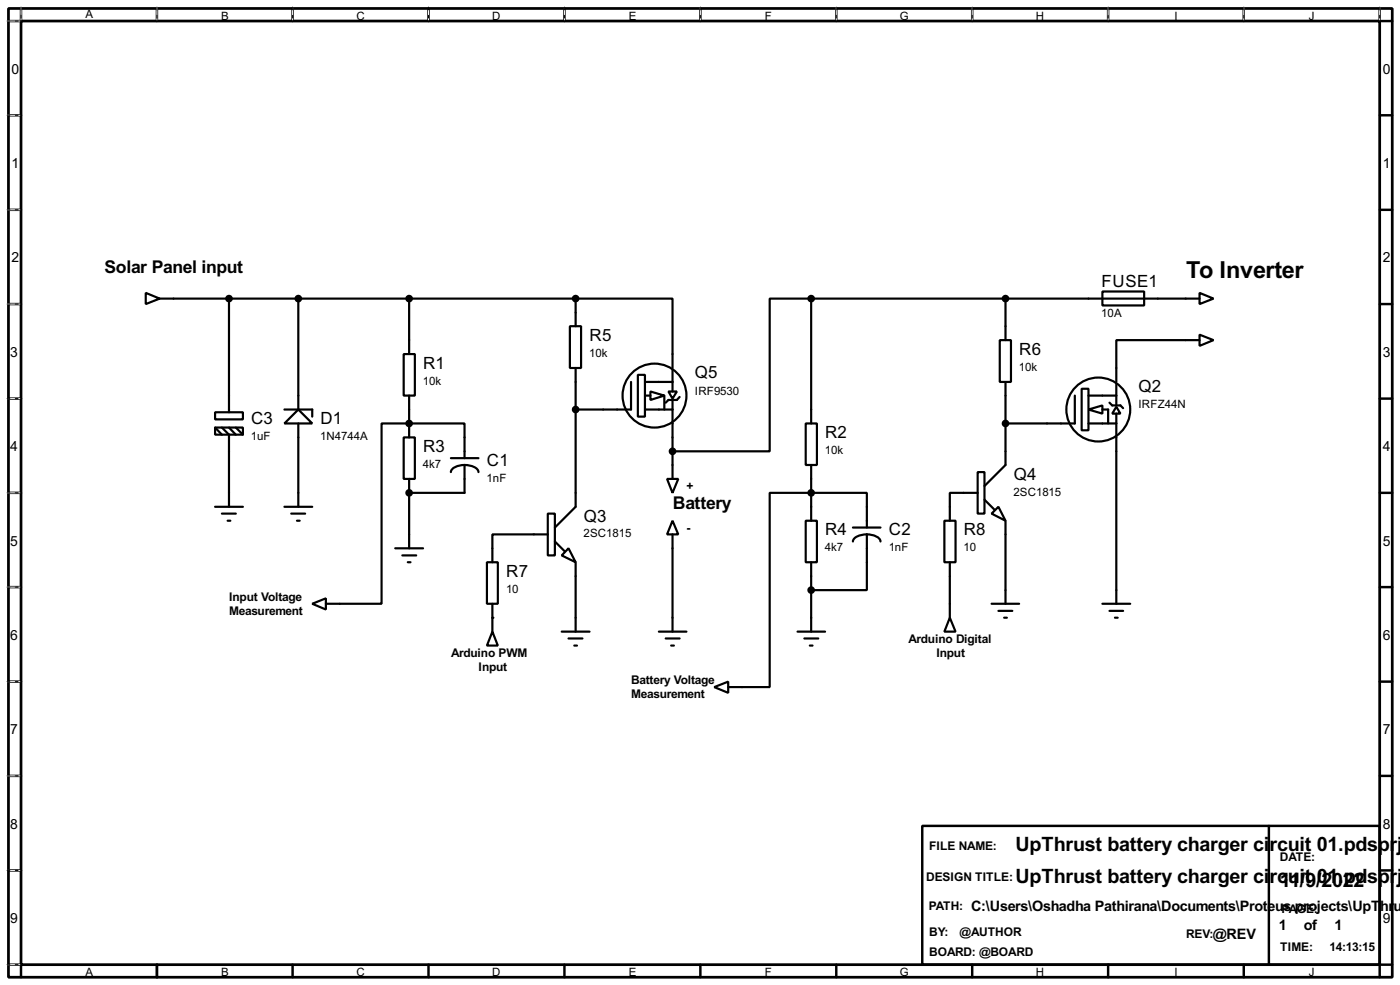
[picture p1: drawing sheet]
<svg xmlns="http://www.w3.org/2000/svg" width="256mm" height="180mm" viewBox="0 0 256 180" stroke-linecap="round" stroke-linejoin="round" font-family="sans-serif">
<path d="M1.6 1.6h253.5v177.3h-253.5zM3.9 3.9h248.9v172.7h-248.9z" fill="none" stroke="#000" stroke-width=".5"/>
<g fill="none" stroke="#000" stroke-width=".45">
<path d="M3.9 1.6v2.3h-2.3M28.8 1.6v2.3M53.6 1.6v2.3M78.5 1.6v2.3M103.4 1.6v2.3M128.3 1.6v2.3M153.2 1.6v2.3M178.1 1.6v2.3M203 1.6v2.3M227.9 1.6v2.3M252.8 1.6v2.3h2.3M1.6 21.1h2.3"/>
<path d="M1.6 38.4h2.3M252.8 21.1h2.3M252.8 38.4h2.3M1.6 55.7h2.3M252.8 55.7h2.3M1.6 73h2.3M252.8 73h2.3M1.6 90.2h2.3M252.8 90.2h2.3M1.6 107.5h2.3M252.8 107.5h2.3M1.6 124.8h2.3"/>
<path d="M252.8 124.8h2.3M1.6 142h2.3M1.6 159.3h2.3M169 151.2h83.8v25.4h-83.8zM232.5 151.2v25.4M252.8 142h2.3M252.8 159.3h2.3M1.6 176.6h2.3v2.3M28.8 176.6v2.3M53.6 176.6v2.3M78.5 176.6v2.3M103.4 176.6v2.3"/>
<path d="M128.3 176.6v2.3M153.2 176.6v2.3M178.1 176.6v2.3M203 176.6v2.3M227.9 176.6v2.3M255.1 176.6h-2.3v2.3"/>
</g>
<g fill="none" stroke="#fff" stroke-width=".18">
<path d="M1.3 3.9h2.3M3.9 1.3v2.3M28.8 1.3v2.3M53.6 1.3v2.3M78.5 1.3v2.3M103.4 1.3v2.3M128.3 1.3v2.3M153.2 1.3v2.3M178.1 1.3v2.3M203 1.3v2.3M227.9 1.3v2.3M252.8 1.3v2.3"/>
<path d="M1.3 21.1h2.3M1.3 38.4h2.3M1.3 55.7h2.3M1.3 73h2.3M1.3 90.2h2.3M1.3 107.5h2.3M1.3 124.8h2.3M1.3 142h2.3M1.3 159.3h2.3M1.3 176.6h2.3"/>
</g>
<g fill="none" stroke="#000" stroke-width=".18" stroke-dasharray=".5 1">
<path d="M1.3 3.9h2.3M3.9 1.3v2.3M28.8 1.3v2.3M53.6 1.3v2.3M78.5 1.3v2.3M103.4 1.3v2.3M128.3 1.3v2.3M153.2 1.3v2.3M178.1 1.3v2.3M203 1.3v2.3M227.9 1.3v2.3M252.8 1.3v2.3"/>
<path d="M1.3 21.1h2.3M1.3 38.4h2.3M1.3 55.7h2.3M1.3 73h2.3M1.3 90.2h2.3M1.3 107.5h2.3M1.3 124.8h2.3M1.3 142h2.3M1.3 159.3h2.3M1.3 176.6h2.3"/>
</g>
<g fill="none" stroke="#000" stroke-width=".4">
<path d="M26.7 53.6l2.6 1.1-2.6 1zM29.3 54.7h76.2M42 54.7v20.8M54.7 54.7v20.3M75 54.7v10.1M104.4 59.7h2.1v7.7h-2.1zM105.5 54.7h17.7v12.7M105.5 54.7v5M148.6 54.7h-7.6v27.9h-17.8M148.6 54.7h71.2M148.6 54.7v22.8M184.2 54.7v7.6"/>
<path d="M202 53.4h7.6v2.5h-7.6zM219.8 53.6l2.5 1.1-2.5 1zM39.4 75.5h5.1v1.3h-5.1zM39.4 78.3h5.1v1.3h-5.1zM39.4 78.3l1.3 1.3M40.7 78.3l1.3 1.3v13.2M42 78.3l1.2 1.3M43.2 78.3l1.3 1.3M52.1 75h5.1v1.3M54.7 75l2.5 2.5h-5.1zM54.7 77.5v15.3M74 64.8h2v7.6h-2z"/>
<path d="M75 72.4v7.7M105.5 67.4v25.4l-3.8 3.8M115.6 69.9v5.1h-10.1M116.9 68.6h1.3v7.7h-1.3zM118.2 75h5M118.2 72.4h1M118.2 69.9h5M119.2 71.7l2.5 .7-2.5 .8zM121.7 72.4v2.6M122.5 71.7h1.5l-.8 1.3zM123.2 67.6v4.1M123.2 73.2v14.5"/>
<path d="M124.5 72.7l-.5 .5h-1.5l-.5 .5M147.6 77.5h2.1v7.6h-2.1zM183.2 62.3h2v7.6h-2zM184.2 69.9v15.2l-3.8 3.9M196.9 72.4v5.1h-12.7M198.2 71.2h1.2v7.6h-1.2zM199.4 75l2.6-.8v1.5zM199.4 77.5h5.1M199.4 72.4h5.1M202 75h1v2.5M203.3 73.7l.5 .5h1.5l.5 .5M204.5 74.5l.8 1.2h-1.5z"/>
<path d="M204.5 70.2v4M204.5 75.7v34.8M219.8 61.3l2.5 1-2.5 1zM219.8 62.3h-15.3v7.6M39.4 92.8h5.1M40.7 94h2.5M41.7 95.3h.5M52.1 92.8h5.1M53.4 94h2.5M54.4 95.3h.5M74 80.1h2v7.6h-2zM75 87.7v12.7"/>
<path d="M82.6 83.9h5.1M85.1 83.9v-6.4h-15.2v33h-10.2M85.1 85.1a2.33 2.33 0 0 1 2.6 1.3M85.1 85.1a2.29 2.29 0 0 0-2.5 1.3M85.1 85.1v5.1h-10.1M100.4 94h1.3v7.7h-1.3zM100.4 97.8h-10.2v5.1M101.7 99.1l1.7 1.8M122.2 87.7h2.1l-1.1 2.5zM123.2 95.3l1.1 2.5h-2.1zM123.2 97.8v17.8M147.6 95.3h2.1v7.6h-2.1z"/>
<path d="M148.6 85.1v10.2M156.3 96.6h5M158.8 96.6v-6.4h-17.8v35.6h-7.6M158.8 97.8v10.2h-10.2M158.8 97.8a2.29 2.29 0 0 1 2.5 1.3M158.8 97.8a2.33 2.33 0 0 0-2.5 1.3M173 95.3h2.1v7.6h-2.1zM179.1 86.4h1.3v7.6h-1.3zM179.1 90.2h-5.1v5.1M180.4 91.5l1.8 1.8M182.9 92.8l1.3 2.5-2.5-1.3zM184.2 95.3v15.2"/>
<path d="M57.2 110.5l2.5-1v2.1zM72.4 100.4h5.1M73.7 101.7h2.6M74.7 102.9h.5M89.2 102.9h2v7.6h-2zM90.2 115.6l1 2.6h-2zM90.2 110.5v5.1M102.9 115.6h5.1M104.2 100.4l1.3 2.5-2.6-1.2zM104.2 116.9h2.5M105.2 118.2h.5M105.5 102.9v12.7"/>
<path d="M120.7 115.6h5.1M122 116.9h2.5M123 118.2h.5M146.1 115.6h5.1M147.4 116.9h2.5M148.4 118.2h.5M148.6 102.9v12.7M174 113.1l1.1 2.5h-2.1zM174 102.9v10.2M181.7 110.5h5M182.9 111.8h2.6M184 113.1h.5"/>
<path d="M202 110.5h5.1M203.3 111.8h2.5M204.3 113.1h.5M130.9 125.8l2.5-1v2z"/>
<circle cx="119.9" cy="72.4" r="5.9"/>
<circle cx="201.2" cy="75" r="5.9"/>
</g>
<g fill="#000">
<circle cx="75" cy="77.5" r=".2"/>
<circle cx="75" cy="90.2" r=".2"/>
<circle cx="90.2" cy="113.1" r=".2"/>
</g>
<g fill="#000" stroke="#000" stroke-width=".4">
<circle cx="41.9" cy="54.7" r=".5"/>
<circle cx="54.6" cy="54.7" r=".5"/>
<circle cx="74.9" cy="54.7" r=".5"/>
<circle cx="105.4" cy="54.7" r=".5"/>
<circle cx="148.6" cy="54.7" r=".5"/>
<circle cx="184.2" cy="54.7" r=".5"/>
<circle cx="74.9" cy="77.5" r=".5"/>
<circle cx="105.4" cy="75" r=".5"/>
<circle cx="184.2" cy="77.5" r=".5"/>
<circle cx="74.9" cy="90.2" r=".5"/>
<circle cx="123.2" cy="82.6" r=".5"/>
<circle cx="148.6" cy="90.2" r=".5"/>
<circle cx="148.6" cy="108" r=".5"/>
</g>
<text font-size="4.8" x="217.3" y="51">To Inverter</text>
<g font-size="4.1">
<text x="186" y="155.8">UpThrust battery charger ci</text>
<text x="232.6" y="155.8">rcuit 01.pdspr</text>
<text x="256" y="155.8">j</text>
<text x="186" y="161.7">UpThrust battery charger ci</text>
<text x="232.6" y="161.7">rc1uit</text>
<text x="246.2" y="161.7">pdspr</text>
<text x="256" y="161.7">j</text>
<text x="236.2" y="162.4">1/9/0210.22</text>
</g>
<g font-size="3.6">
<text x="19.2" y="50">Solar Panel input</text>
<text x="123.3" y="93.2">Battery</text>
</g>
<g font-size="3.5">
<text x="201.8" y="52.6">FUSE1</text>
<text x="108" y="62.4">R5</text>
<text x="186.7" y="64.9">R6</text>
<text x="77.5" y="67.5">R1</text>
<text x="127.3" y="69.3">Q5</text>
<text x="208.6" y="71.8">Q2</text>
<text x="46" y="77.6">C3</text>
<text x="58.7" y="77.6">D1</text>
<text x="77.5" y="82.8">R3</text>
<text x="151.2" y="80.2">R2</text>
<text x="89.2" y="85.3">C1</text>
<text x="185.7" y="87.8">Q4</text>
<text x="107" y="95.5">Q3</text>
<text x="151.2" y="98">R4</text>
<text x="162.9" y="98">C2</text>
<text x="176.6" y="98">R8</text>
<text x="92.8" y="105.6">R7</text>
</g>
<g font-size="3">
<text x="177.9" y="166.7">C:\Users\Oshadha Pathirana\Documents\Proteus projects\UpT</text>
<text x="252.9" y="166.7">hr</text>
<text x="255.3" y="166.7">u</text>
<text x="222.2" y="171.8">@REV</text>
<text x="234.3" y="170.3">1</text>
<text x="238.9" y="170.3">of</text>
<text x="244.5" y="170.3">1</text>
</g>
<g font-size="2.9">
<text x="2.1" y="13.5">0</text>
<text x="253.4" y="13.5">0</text>
<text x="2.1" y="30.7">1</text>
<text x="253.4" y="30.7">1</text>
<text x="2.1" y="48">2</text>
<text x="253.4" y="48">2</text>
<text x="1.9" y="65.3">3</text>
<text x="253.4" y="65.3">3</text>
<text x="1.9" y="82.5">4</text>
<text x="253.4" y="82.5">4</text>
<text x="1.9" y="99.9">5</text>
<text x="253.4" y="99.9">5</text>
<text x="1.9" y="117.1">6</text>
<text x="253.4" y="117.1">6</text>
<text x="1.9" y="134.4">7</text>
<text x="253.4" y="134.4">7</text>
<text x="1.9" y="151.7">8</text>
<text x="253.4" y="151.7">8</text>
<text x="1.9" y="168.9">9</text>
<text x="253.4" y="168.9">9</text>
</g>
<g font-size="2.5">
<text x="125.8" y="89.7">+</text>
<text x="125.8" y="97.4">-</text>
<text x="42" y="110.1">Input Voltage</text>
<text x="42" y="112.6">Measurement</text>
<text x="166.4" y="117.7">Arduino Digital</text>
<text x="82.6" y="120.2">Arduino PWM</text>
<text x="87.7" y="122.8">Input</text>
<text x="115.6" y="125.3">Battery Voltage</text>
<text x="171.5" y="120.2">Input</text>
<text x="115.6" y="127.8">Measurement</text>
<text x="170.2" y="155.6">FILE NAME:</text>
<text x="169.7" y="161.2">DESIGN TITLE:</text>
<text x="234.5" y="157.7">DATE:</text>
<text x="170.1" y="166.5">PATH:</text>
<text x="234.8" y="167.1">PAGE:</text>
<text x="170.2" y="171.4">BY:</text>
<text x="175.8" y="171.4">@AUTHOR</text>
<text x="217.3" y="171.6">REV:</text>
<text x="170.2" y="175">BOARD: @BOARD</text>
<text x="234.5" y="174.1">TIME:</text>
<text x="243.6" y="174.1">14:13:15</text>
</g>
<g font-size="2.4">
<text x="15.6" y="3.4">A</text>
<text x="40.5" y="3.6">B</text>
<text x="65.3" y="3.6">C</text>
<text x="90.2" y="3.6">D</text>
<text x="115.2" y="3.6">E</text>
<text x="140.1" y="3.6">F</text>
<text x="164.8" y="3.6">G</text>
<text x="189.8" y="3.6">H</text>
<text x="215.1" y="3.6">I</text>
<text x="239.8" y="3.6">J</text>
<text x="201.8" y="58.1">10A</text>
<text x="107.9" y="65.4">10k</text>
<text x="77.5" y="70.4">10k</text>
<text x="186.7" y="67.9">10k</text>
<text x="127.3" y="72.2">IRF9530</text>
<text x="208.5" y="74.7">IRFZ44N</text>
<text x="45.9" y="80.6">1uF</text>
<text x="58.7" y="80.6">1N4744A</text>
<text x="151.1" y="83.1">10k</text>
<text x="77.5" y="85.7">4k7</text>
<text x="89.2" y="88.2">1nF</text>
<text x="185.7" y="90.8">2SC1815</text>
<text x="106.9" y="98.4">2SC1815</text>
<text x="151.1" y="100.9">4k7</text>
<text x="162.8" y="100.9">1nF</text>
<text x="176.5" y="100.9">10</text>
<text x="92.7" y="108.5">10</text>
<text x="15.6" y="178.7">A</text>
<text x="40.5" y="178.7">B</text>
<text x="65.3" y="178.7">C</text>
<text x="90.2" y="178.7">D</text>
<text x="115.2" y="178.7">E</text>
<text x="140.1" y="178.7">F</text>
<text x="164.8" y="178.7">G</text>
<text x="189.8" y="178.7">H</text>
<text x="215.1" y="178.7">I</text>
<text x="239.8" y="178.7">J</text>
</g>
</svg>
